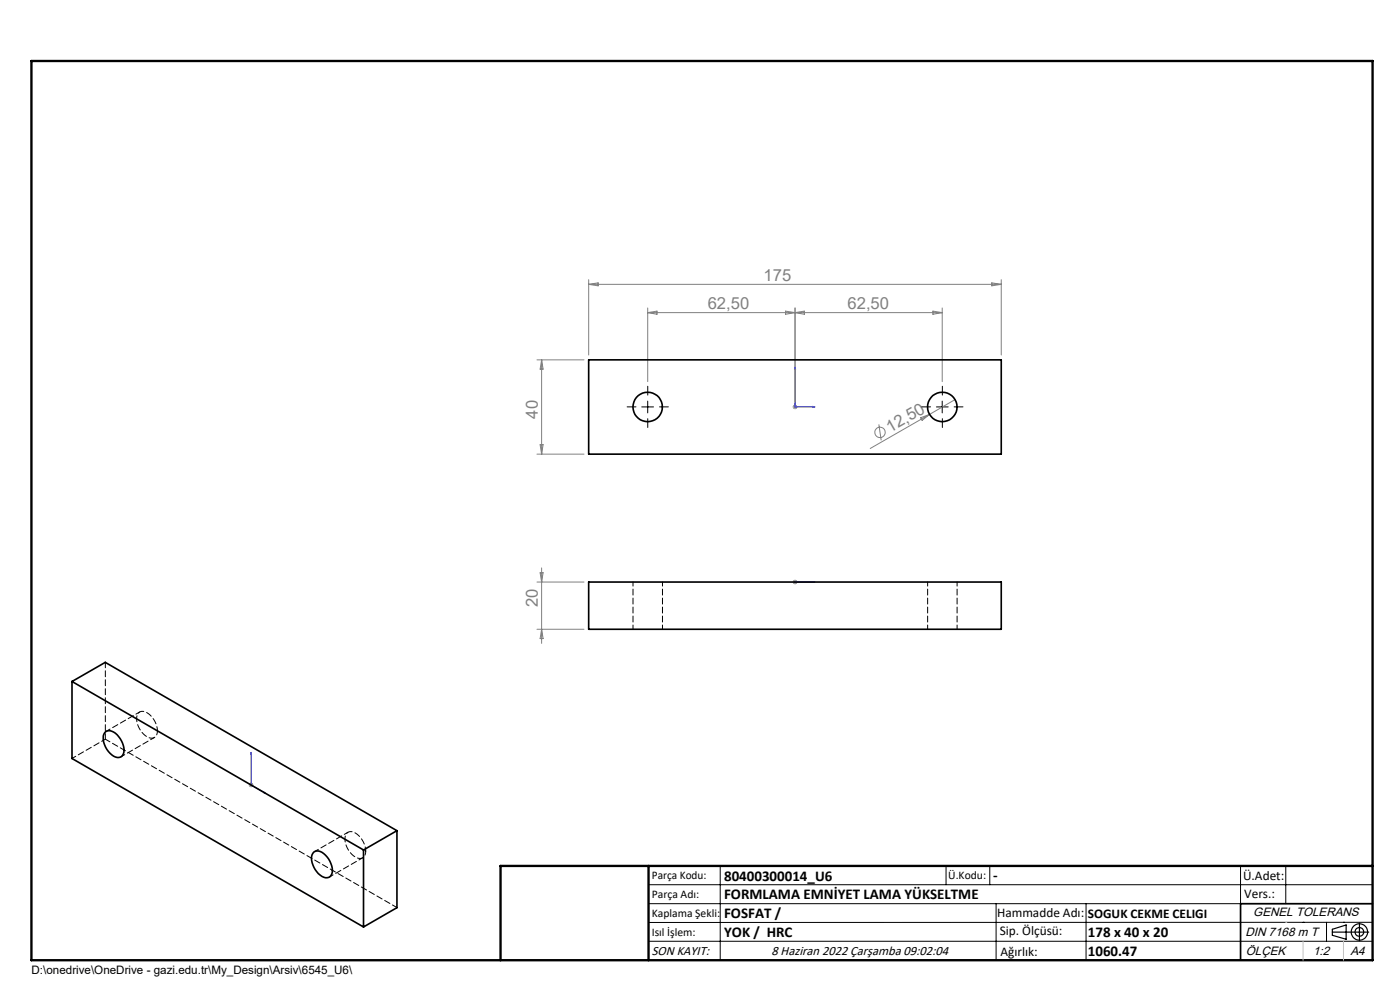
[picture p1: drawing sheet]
<svg xmlns="http://www.w3.org/2000/svg" width="297mm" height="210mm" viewBox="0 0 297 210" stroke-linecap="round" stroke-linejoin="round" font-family="sans-serif">
<g fill="none" stroke="#808080" stroke-width=".21">
<path d="M124.9 59.3v16M210.4 60l2 .3-2 .3zM212.4 59.3v16M113.9 76.3h10M114.9 76.3v20M114.9 76.3l.3 2h-.6zM124.9 60.3h87.5M124.9 60.3l2-.3v.6zM137.4 66.3h62.5M137.4 65.3v15.7M137.4 66.3l2-.3v.7zM166.7 66l2 .3-2 .4z"/>
<path d="M168.7 65.3v20M168.7 66.3l1.9-.3v.7zM197.9 66l2 .3-2 .4zM199.9 65.3v15.7M113.9 96.3h10M114.6 94.3h.6l-.3 2zM168.1 86.3h1.1M168.3 86l.7 .7M168.7 85.8v1M169 86l-.7 .7M186.4 90l.5 3.4M195.3 88.6l1.9-.7-1.6 1.3z"/>
<path d="M197.2 87.9l-12.6 7.2M202.6 84.8l-5.4 3.1M113.9 123.5h10M113.9 133.5h10M114.6 121.5h.6l-.3 2zM114.9 120.5v16M114.9 133.5l.3 2h-.6zM168.1 123.5h1.1M168.3 123.1l.7 .7M168.7 123v1M169 123.1l-.7 .7M52.8 166.5h1"/>
<path d="M52.9 166.1l.7 .8M53.3 166v1M53.6 166.1l-.7 .8"/>
<circle cx="186.7" cy="91.7" r="1.1"/>
</g>
<g fill="none" stroke="#000" stroke-width=".25">
<path d="M282.6 197.7h7.8M282.6 197.1l3-.9v3l-3-.8zM288.4 195.8v3.8M106.2 203.7h185"/>
<circle cx="288.4" cy="197.7" r="1.74"/>
<circle cx="288.4" cy="197.7" r=".93"/>
</g>
<path d="M168.7 77.8v8.5h4.2M168.7 77.8l.1 .5h-.2zM172.5 86.2l.4 .1-.4 .1zM168.6 123.5h.2zM168.7 123.5h.1M168.7 123.5h4.2M172.9 123.5h-.4h.4M53.3 159.6v.4l-.1-.1zM53.3 159.6v6.9l3 1.7M56 168l.3 .2h-.3z" fill="none" stroke="#00f" stroke-width=".21"/>
<path d="M134.9 86.3h-1.9M137.4 83.8v-1.9M137.4 88.8v1.9M139.9 86.3h1.9M197.4 86.3h-1.9M199.9 83.8v-1.9M199.9 88.8v1.9M202.4 86.3h1.9" fill="none" stroke="#000" stroke-width=".21" stroke-dasharray="15.2 1.3 1.3 1.3"/>
<g fill="none" stroke="#000" stroke-width=".21">
<path d="M136.1 86.3h2.5M137.4 85.1v2.5M198.6 86.3h2.6M199.9 85.1v2.5M137.6 187.7h153.6M137.6 191.7h153.6M137.6 199.7h153.6M152.8 183.7v20M200.7 183.7v4M210 183.7v4M211.3 191.7v12M230.4 191.7v12"/>
<path d="M263.2 183.7v20M272.8 183.7v8M276.4 195.6h.1M281.4 195.6v4.1M285 195.6h.1M291.2 195.6l-153.6 .1"/>
</g>
<path d="M291.2 191.7h-28v12" fill="none" stroke="#000" stroke-width=".35"/>
<path d="M6.7 12.9h284.5v190.8h-284.5zM137.6 183.7v20M291.2 183.7h-185v20" fill="none" stroke="#000" stroke-width=".5"/>
<path d="M276.4 199.7v4M285 199.7v4" fill="none" stroke="#c0c0c0" stroke-width=".21"/>
<path d="M272.8 195.6h.1" fill="none" stroke="#c0c0c0" stroke-width=".25"/>
<g fill="#00f">
<path d="M172.5 86.2l.4 .1-.4 .1zM168.7 77.8l.1 .5h-.2z"/>
<path d="M172.5 123.5h.4zM168.6 123.5h.2z"/>
<path d="M56 168l.3 .2h-.3zM53.3 159.6v.4l-.1-.1z"/>
</g>
<g fill="none" stroke="#000" stroke-width=".35">
<path d="M124.9 76.3h87.5v20h-87.5zM124.9 123.5h87.5v10h-87.5zM15.3 144.6l61.8 35.7M15.3 144.6l7-4.1 61.9 35.7M15.3 144.6v16.3l61.8 35.7M22.4 155.2a2.19 2.19 0 0 1 2.8 1.1 3.3 3.3 0 0 1 .6 4.2 2.19 2.19 0 0 1-2.8-1.1 3.8 3.8 0 0 1-.8-3.9zM84.2 176.2v16.3l-7.1 4.1M84.2 176.2l-7.1 4.1M66.6 180.7a2.19 2.19 0 0 1 2.8 1.1 3.8 3.8 0 0 1 .8 3.9 1.49 1.49 0 0 1-2.3-.1 4.5 4.5 0 0 1-1.7-4.3zM77.1 180.3v16.3"/>
<circle cx="137.4" cy="86.3" r="3.1"/>
<circle cx="199.9" cy="86.3" r="3.1"/>
</g>
<path d="M134.3 123.5v10M140.5 133.5v-10M196.8 123.5v10M203 133.5v-10M29.6 151l-7 4.1M33.4 155a4.5 4.5 0 0 0-3-4.1 1.44 1.44 0 0 0-1.4 2 4.2 4.2 0 0 0 3.3 3.7 1.36 1.36 0 0 0 1.1-1.6M15.3 160.9l7-4.1M25.7 160.5l7.1-4.1M73.8 176.5l-7.1 4.1M69.9 186l7-4M77.6 180.5a4.5 4.5 0 0 0-3-4.1 1.44 1.44 0 0 0-1.4 2 4.2 4.2 0 0 0 3.3 3.7 1.36 1.36 0 0 0 1.1-1.6" fill="none" stroke="#000" stroke-width=".21" stroke-dasharray="1.3 .6" stroke-dashoffset=".4"/>
<path d="M22.3 156.8l61.9 35.7" fill="none" stroke="#000" stroke-width=".21" stroke-dasharray="1.3 .6" stroke-dashoffset=".2"/>
<path d="M22.3 140.5v16.3" fill="none" stroke="#000" stroke-width=".21" stroke-dasharray="1.3 .6" stroke-dashoffset=".1"/>
<g font-size="3.5" fill="#808080">
<text x="162" y="59.5">175</text>
<text x="150.1" y="65.5">62,50</text>
<text x="179.8" y="65.5">62,50</text>
<text x="114.1" y="88.8" transform="rotate(-90 114.1 88.8)">40</text>
<text x="188.8" y="91.8" transform="rotate(-30 188.8 91.8)">12,50</text>
<text x="114.1" y="128.8" transform="rotate(-90 114.1 128.8)">20</text>
</g>
<g font-size="3.2">
<text x="153.6" y="186.8">80400300014_U6</text>
<text x="153.6" y="190.8">FORMLAMA EMNİYET LAMA YÜKSELTME</text>
<text x="210.7" y="186.6">-</text>
<text x="153.6" y="194.8">FOSFAT /</text>
<text x="153.6" y="198.8">YOK / HRC</text>
<text x="230.8" y="198.7">178 x 40 x 20</text>
<text x="230.8" y="202.8">1060.47</text>
</g>
<g font-size="2.8">
<text x="263.7" y="186.7">Ü.Adet:</text>
<text x="263.9" y="190.5">Vers.:</text>
<text x="211.5" y="194.5">Hammadde Adı:</text>
<text x="230.8" y="194.7">SOGUK CEKME CELIGI</text>
<text x="138.3" y="202.6">SON KAYIT:</text>
<text x="163.7" y="202.6">8 Haziran 2022 Çarşamba 09:02:04</text>
<text x="212.1" y="198.4">Sip. Ölçüsü:</text>
<text x="212.2" y="202.7">Ağırlık:</text>
</g>
<g font-size="2.6">
<text x="265.9" y="194.4">GENEL TOLERANS</text>
<text x="264.2" y="198.5">DIN 7168 m T</text>
<text x="264.3" y="202.6">ÖLÇEK</text>
<text x="278.5" y="202.6">1:2</text>
<text x="286.5" y="202.6">A4</text>
</g>
<g font-size="2.5">
<text x="138.3" y="186.4">Parça Kodu:</text>
<text x="138.3" y="190.5">Parça Adı:</text>
<text x="201.2" y="186.5">Ü.Kodu:</text>
<text x="138.3" y="194.5">Kaplama Şekli:</text>
<text x="138.3" y="198.6">Isıl İşlem:</text>
<text x="6.7" y="206.7">D:\onedrive\OneDrive - gazi.edu.tr\My_Design\Arsiv\6545_U6\</text>
</g>
</svg>
